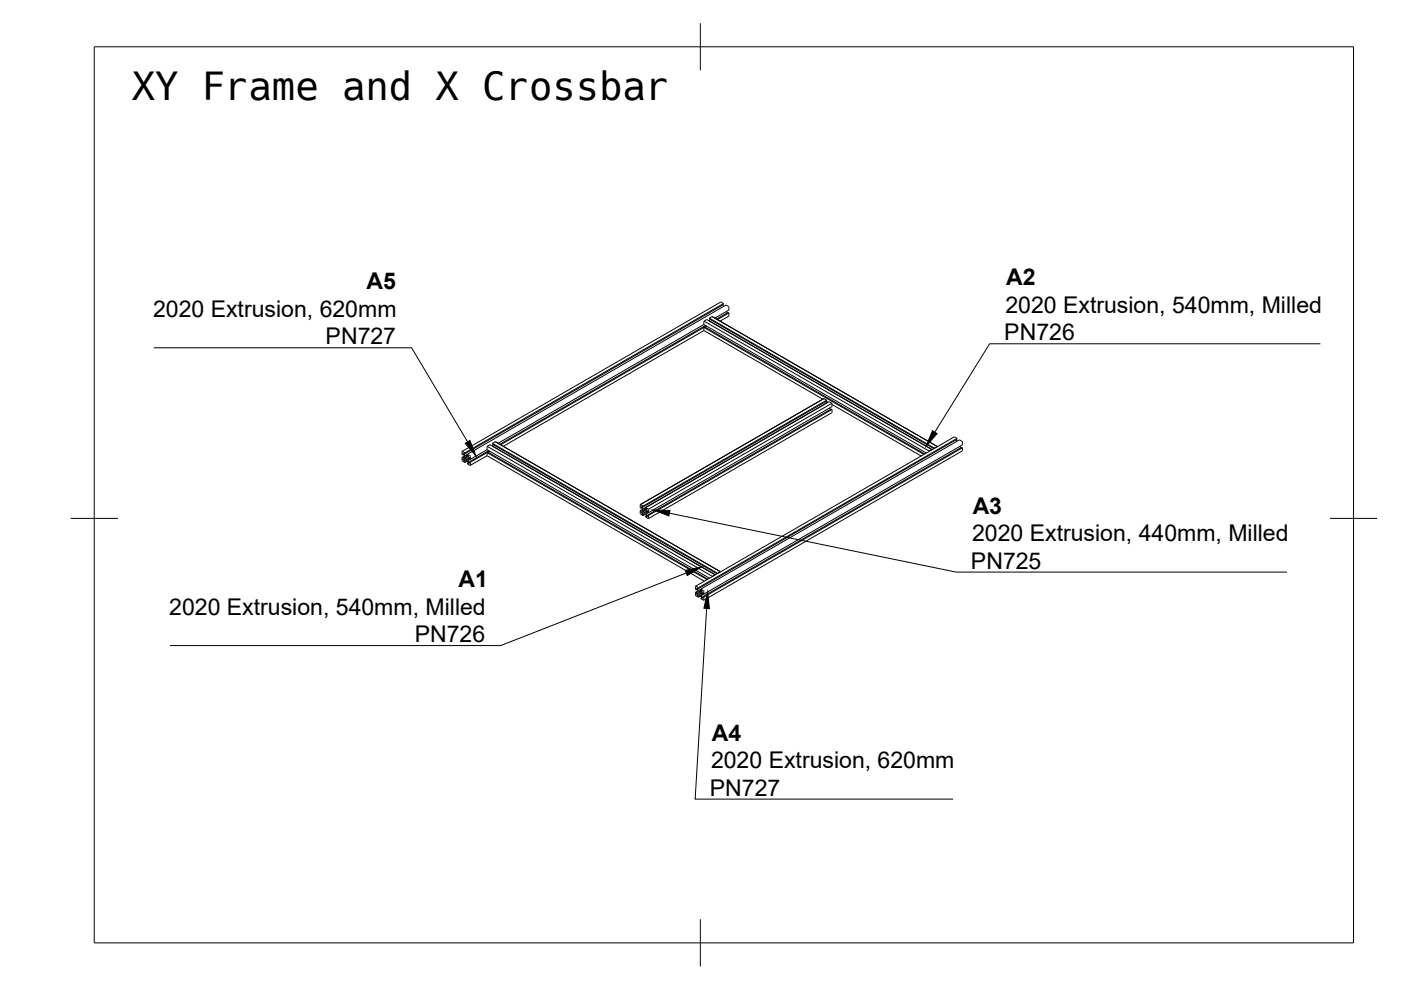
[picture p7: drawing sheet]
<svg xmlns="http://www.w3.org/2000/svg" width="297mm" height="210mm" viewBox="0 0 297 210" stroke-linecap="round" stroke-linejoin="round" font-family="sans-serif">
<!-- layer: Visible -->
<g fill="none" stroke="#000" stroke-width=".21">
<path d="M149.2 68.2v.6M149.2 69.4v.6M149.2 68.8l-43.6 25.2M149.2 69.4l.2-.1 46.6 26.9M149.2 69.4l46.7 26.9M149.2 68.8l47.2 27.2M149.2 70.1l-42.5 24.5M149.3 70v.1M149.3 68.1l.6-.4 47.7 27.6M149.3 68.1l47.7 27.5M149.3 70.1l25.2 14.5M149.3 68.1v.1"/>
<path d="M149.6 69.4l.2-.3-43.7 25.2M149.6 69l-43.6 25.2M150.4 68h.1M150.4 67.5l47.7 27.5M150.4 67.5v.1l47.6 27.5M150.6 67.7l-.2 .3M151 67.1l47.7 27.6M151 67.1l-.6 .4M151 67.1h.1M152.9 64.1l.5 .3M152.9 64l-54.9 31.7M153.2 64.7l.2 .3"/>
<path d="M153.4 64.4v.2l-54.8 31.6M153.4 64.4l-54.8 31.6M154 66.1l.2 .3M154.5 67l-1.8 1.1M154.5 66.4v.6M154.5 65.1v.6l-2.9 1.8M154.5 66.4l-2.4 1.4M154.5 66.4l-.1-.2-2.5 1.5M154.6 65.1l-.7-.4-54.8 31.6M98 97v.7l.6 .4M98 97l.1 .1M98 95.8v.6l.1 .1"/>
<path d="M98 95.8l.6 .2M98.1 96.5v-.3l.4 .5M98.1 97.1v.3M98.3 97.7l.3 .1M98.3 96.2h.3M98.3 96.2l.3 .4M98.3 96.4l-.2 .1M98.4 96.1l-.1 .1M98.5 96.7v.6l-.4 .1M98.5 97.2l-.4 .2M98.5 96.9l-.4 .2M98.5 96.7l-.5 .3"/>
<path d="M98.6 96v.2M98.6 97.8v.3M98.6 96.6l.2 .1M98.7 97.5l-.4 .2M98.7 97l.3 .1v.3l-.3-.1zM98.8 96.7v.1M98.8 96.8l.5-.2-.4 .2M98.8 96.8h.1M98.9 97.6l-.3-.2-.3 .3M98.9 97.6l.2 .1M98.9 97.7l-.3 .1M99.1 96.3l.6 .5"/>
<path d="M99.1 97.7l-.5 .4M99.1 97.7l.3 .6-.3-.1M99.1 96.3l.3 .5-.3 .1-.2-.1M99.1 98.2v.2l.5 .3M99.1 96.3l-.5 .3M99.1 96.6l-.3 .1M99.2 97.4h.1M99.2 97.3v-.2l.3-.2v.4l.2 .1M99.2 97.7l.3 .5M99.2 97.4v.3M99.2 97.3v.1M99.3 98.1l-.2 .1"/>
<path d="M99.5 97.9l.2 .1M99.5 97.9v.3M99.5 98.1v.1M99.5 97.2l-.3 .2M99.5 97.1l-.3 .3M99.5 97.1l-.3 .2M99.7 97.4l-.5 .3M99.7 98l-.1 .7M99.7 96.8v.6M103.3 95.3l-3.6 2.1M103.3 96.6l-3.6 2.1M103.3 96l.1-.1 46.7 26.9"/>
<path d="M103.3 96l46.6 26.9M103.3 94.7v.6M103.3 96v.6M103.3 95.3l47.1 27.3M103.3 96.5l46 26.7M103.3 94.6l.6-.3 47.7 27.6M103.3 94.6l47.7 27.6 .6-.3M103.3 94.6v.1M103.6 95.6l-4.1 2.3M103.8 95.7l-4.1 2.3M103.8 95.6l-.2 .4M104.4 94.6h.1"/>
<path d="M104.4 94l47.7 27.6M104.4 94v.2l47.6 27.5M104.4 94.6l47.3 27.3M104.6 94.3l-.2 .3M105 93.6h.1M105 93.7l47.7 27.5M105 93.7l-.6 .3M174.7 84.5l-38.9 22.5M174.7 84.5h.1M175.1 85.1l.2 .3M175.2 85.1l.4 .2M175.3 85.4v.1"/>
<path d="M175.3 85.4l-38.9 22.5M175.3 84.9v.1l-38.9 22.5M175.3 84.9l-38.9 22.4M175.3 84.9l-.6-.4-38.9 22.5M175.9 86.5l.2 .3M176.4 85.5l-38.9 22.5M176.4 85.5l-.6-.3-38.9 22.4M176.4 87.5l-38.9 22.5M176.4 85.5v.7l-38.9 22.5M176.4 86.8v.6M176.4 86.8l-38.9 22.5M176.4 86.8l-.2-.1-38.9 22.5"/>
<path d="M176.4 85.8l18.9 10.9M197 95.6v.1M197.6 95.3l-.6 .3M198.1 95v.1M198.7 94.7h.1M198.7 94.7l-.6 .3M202.7 93.3l.2 .3M202.9 93l-.6-.4-54.8 31.7M202.9 93v.1l-54.8 31.7M202.9 93l-54.8 31.6M203.5 94.6l.2 .3M204 95.6l-54.8 31.7"/>
<path d="M204 94.9v.7M204 94.9l-54.8 31.7M204 94.9l-.1-.1-54.8 31.7M204.1 95.5l-.1 .1M135.7 108.3l.1 .7 .6 .3M135.7 107v.6l.2 .2M135.7 108.3l.2 .1M135.8 107l.6 .3M135.8 107h.1M135.9 107.8v-.3l.4 .5M135.9 108.4v.3M136.1 109l.3-.3 .5 .3"/>
<path d="M136.1 107.4l.3 .5M136.1 107.4l.3 .1M136.1 107.6l-.2 .2M136.1 109l.3 .1M136.2 107.4h-.1M136.3 108v.6l-.4 .1M136.3 108.5l-.4 .2M136.3 108.2l-.4 .2M136.3 108l-.6 .3M136.4 107.3v.2M136.4 109.1v.2M136.4 107.9l.2 .1"/>
<path d="M136.5 108.8l-.4 .2M136.5 108.2l.3 .2v.3l-.3-.2zM136.6 108v.1M136.6 108.1l.4-.2-.3 .2M136.6 108.1h.1M136.7 108.9l-.3 .2M136.9 109l.3 .6-.3-.2M136.9 107.6l.3 .4-.3 .2-.2-.1M136.9 109.4v.2l.6 .4M136.9 107.6l.6 .4M136.9 109l-.5 .3M136.9 107.8l-.3 .2"/>
<path d="M136.9 108.7h.1M137 108.6v-.2l.2-.2 .1 .4 .2 .1M137 109l.2 .4M137 108.7v.3M137 108.6l-.1 .1M137.1 109.3l-.2 .1M137.3 109.2l.2 .1M137.3 109.2l-.1 .2M137.3 109.4h-.1M137.3 108.5l-.3 .2M137.3 108.4l-.4 .3M137.3 108.4l-.3 .2"/>
<path d="M137.5 108.7l-.5 .3M137.5 107.9v.1M137.5 108.1v.6M137.5 109.3v.6M137.5 109.9h.1M147.5 125.6l.1 .1M147.5 125.6v.6M147.5 126.2l.6 .4M147.6 125.1v-.4l.4 .9v.3l-.4 .1M147.6 125.7v.3M147.8 126.3l.3 .1M147.8 124.7l.3 .1"/>
<path d="M147.8 126.3l.3-.3 .5 .3M147.8 124.7l.3 .5M147.8 125l-.2 .1M147.9 124.7h-.1M148 125.8l-.4 .2M148 125.5l-.4 .2M148 125.3l-.5 .3M148.1 124.6l-.6-.3v.7l.1 .1M148.1 124.6v.2M148.1 126.4v.2M148.1 125.2l.2 .1M148.2 126.1l-.4 .2"/>
<path d="M148.2 125.5l.3 .2v.3l-.3-.2zM148.3 125.3l.1 .1M148.4 125.4h.1M148.4 126.2l-.3 .2M148.6 126.7v.3l.6 .2M148.6 124.9l.6 .5M148.6 124.9l54.8-31.6 .6 .3v.7l-54.8 31.7M148.6 126.3l-.5 .3M148.6 126.3l.3 .6-.3-.2M148.6 124.9v.2l.3 .3-.3 .1-.2-.1M148.6 124.9l-.5 .3M148.7 125.1l-.4 .2"/>
<path d="M148.7 126h.1M148.7 125.9v-.2l.3-.2 .2 .5M148.7 126.3l.3 .4M148.7 126v.3M148.7 125.9v.1M148.7 125.2l-.3 .2M148.8 125.2l-.4 .2M148.8 126.6l-.2 .1M149.1 126.5l.1 .1M149.1 126.5l-.1 .2M149.1 126.7h-.1M149.1 125.8l-.4 .2"/>
<path d="M149.1 125.7l-.4 .3M149.2 126l-.5 .3M149.2 125.4v.6M149.2 126.6v.6M151 122.2h.1M151.6 121.9h.1M152.1 121.6h.1M152.7 121.2h.1M152.7 121.2l-.6 .4"/>
</g>
<!-- layer: Border -->
<path d="M20 9.9h267v190h-267zM148.5 4.9v10M15 109.9h10M282 109.9h10M148.5 194.9v10" fill="none" stroke="#000" stroke-width=".21"/>
<!-- layer: Annotations -->
<path d="M98.6 94l1-.6 1.3 3.3zM197.7 91.3l1 .6-2.4 2.7zM138.5 108.1l3.5 .1-.2 1.2zM145.3 120.9l3.5-.7-3.1 1.8zM150 125.5l.4 3.5h-1.2z" fill="#000" stroke="#000" stroke-width=".21"/>
<path d="M32.6 73.7h54.7l11.8 20M280 72.9h-70.2l-11.6 18.7M141.9 108.8l60.8 12.5h70.2M145.5 121.5l-39.3 15.4h-70.2M149.8 129l-2.4 40.4h54.7" fill="none" stroke="#000" stroke-width=".21"/>
<text font-size="8.2" x="27.9" y="21.2">XY Frame and X Crossbar</text>
<g font-size="4.9">
<text x="77.7" y="61.4">A5</text>
<text x="213.3" y="60.5">A2</text>
<text x="32.4" y="67.2">2020 Extrusion, 620mm</text>
<text x="213.2" y="66.4">2020 Extrusion, 540mm, Milled</text>
<text x="69" y="73">PN727</text>
<text x="212.9" y="72.2">PN726</text>
<text x="206.2" y="108.9">A3</text>
<text x="206.1" y="114.8">2020 Extrusion, 440mm, Milled</text>
<text x="97.2" y="124.5">A1</text>
<text x="205.9" y="120.6">PN725</text>
<text x="35.9" y="130.3">2020 Extrusion, 540mm, Milled</text>
<text x="87.9" y="136.2">PN726</text>
<text x="150.9" y="157">A4</text>
<text x="150.7" y="162.9">2020 Extrusion, 620mm</text>
<text x="150.5" y="168.7">PN727</text>
</g>
</svg>
